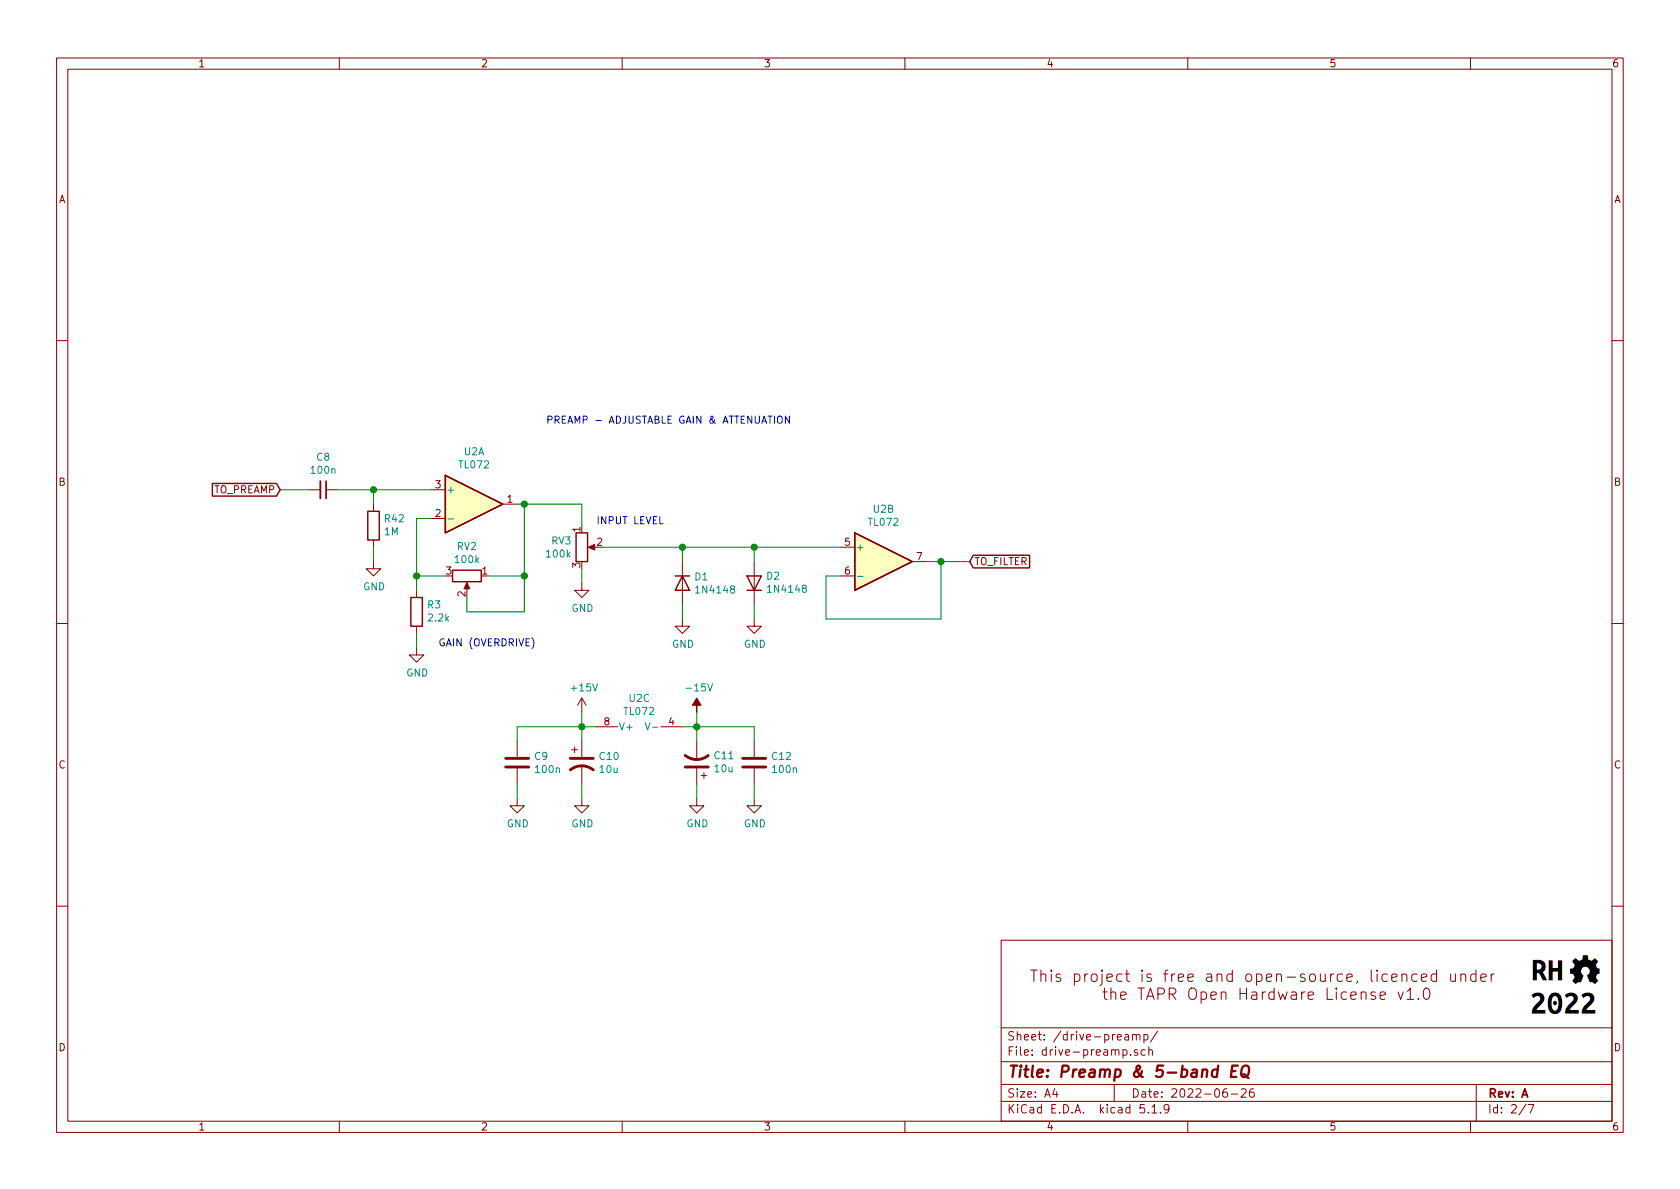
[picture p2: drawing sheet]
EESchema Schematic File Version 4
EELAYER 30 0
EELAYER END
$Descr A4 11693 8268
encoding utf-8
Sheet 2 7
Title "Preamp & 5-band EQ"
Date "2022-06-26"
Rev "A"
Comp ""
Comment1 ""
Comment2 ""
Comment3 ""
Comment4 ""
$EndDescr
$Comp
L Amplifier_Operational:TL072 U2
U 1 1
P 3300 3500
F 0 "U2" H 3300 3867 50  0000 C CNN
F 1 "TL072" H 3300 3776 50  0000 C CNN
F 2 "Package_DIP:DIP-8_W7.62mm_LongPads" H 3300 3500 50  0001 C CNN
F 3 "http://www.ti.com/lit/ds/symlink/tl071.pdf" H 3300 3500 50  0001 C CNN
	1    3300 3500
	1    0    0    -1  
$EndComp
$Comp
L Device:C_Small C8
U 1 1
P 2250 3400
F 0 "C8" V 2021 3400 50  0000 C CNN
F 1 "100n" V 2112 3400 50  0000 C CNN
F 2 "Capacitor_THT:C_Disc_D7.0mm_W2.5mm_P5.00mm" H 2250 3400 50  0001 C CNN
F 3 "~" H 2250 3400 50  0001 C CNN
	1    2250 3400
	0    1    1    0   
$EndComp
$Comp
L Device:R R3
U 1 1
P 2900 4250
F 0 "R3" H 2830 4204 50  0000 R CNN
F 1 "2.2k" H 2830 4295 50  0000 R CNN
F 2 "Resistor_THT:R_Axial_DIN0207_L6.3mm_D2.5mm_P2.54mm_Vertical" V 2830 4250 50  0001 C CNN
F 3 "~" H 2900 4250 50  0001 C CNN
	1    2900 4250
	-1   0    0    1   
$EndComp
Wire Wire Line
	3000 3600 2900 3600
Wire Wire Line
	2900 3600 2900 4000
Connection ~ 2900 4000
Wire Wire Line
	2900 4000 2900 4100
Wire Wire Line
	2900 4400 2900 4500
$Comp
L Device:R_POT RV2
U 1 1
P 3250 4000
F 0 "RV2" V 3043 4000 50  0000 C CNN
F 1 "100k" V 3134 4000 50  0000 C CNN
F 2 "Connector_PinHeader_2.54mm:PinHeader_1x03_P2.54mm_Vertical" H 3250 4000 50  0001 C CNN
F 3 "~" H 3250 4000 50  0001 C CNN
	1    3250 4000
	0    1    1    0   
$EndComp
Wire Wire Line
	2900 4000 3100 4000
$Comp
L power:GND #PWR0114
U 1 1
P 2900 4500
F 0 "#PWR0114" H 2900 4250 50  0001 C CNN
F 1 "GND" H 2905 4327 50  0000 C CNN
F 2 "" H 2900 4500 50  0001 C CNN
F 3 "" H 2900 4500 50  0001 C CNN
	1    2900 4500
	1    0    0    -1  
$EndComp
$Comp
L Diode:1N4148 D1
U 1 1
P 4750 4050
F 0 "D1" V 4704 4130 50  0000 L CNN
F 1 "1N4148" V 4795 4130 50  0000 L CNN
F 2 "Diode_THT:D_DO-35_SOD27_P7.62mm_Horizontal" H 4750 3875 50  0001 C CNN
F 3 "https://assets.nexperia.com/documents/data-sheet/1N4148_1N4448.pdf" H 4750 4050 50  0001 C CNN
	1    4750 4050
	0    1    1    0   
$EndComp
$Comp
L Diode:1N4148 D2
U 1 1
P 5250 4050
F 0 "D2" V 5296 3970 50  0000 R CNN
F 1 "1N4148" V 5205 3970 50  0000 R CNN
F 2 "Diode_THT:D_DO-35_SOD27_P7.62mm_Horizontal" H 5250 3875 50  0001 C CNN
F 3 "https://assets.nexperia.com/documents/data-sheet/1N4148_1N4448.pdf" H 5250 4050 50  0001 C CNN
	1    5250 4050
	0    -1   -1   0   
$EndComp
Wire Wire Line
	5250 3900 5250 3800
Wire Wire Line
	4750 3900 4750 3800
Connection ~ 4750 3800
Wire Wire Line
	4750 3800 5250 3800
Wire Wire Line
	4750 4200 4750 4300
Wire Wire Line
	5250 4200 5250 4300
$Comp
L power:GND #PWR0115
U 1 1
P 4750 4300
F 0 "#PWR0115" H 4750 4050 50  0001 C CNN
F 1 "GND" H 4755 4127 50  0000 C CNN
F 2 "" H 4750 4300 50  0001 C CNN
F 3 "" H 4750 4300 50  0001 C CNN
	1    4750 4300
	1    0    0    -1  
$EndComp
$Comp
L power:GND #PWR0116
U 1 1
P 5250 4300
F 0 "#PWR0116" H 5250 4050 50  0001 C CNN
F 1 "GND" H 5255 4127 50  0000 C CNN
F 2 "" H 5250 4300 50  0001 C CNN
F 3 "" H 5250 4300 50  0001 C CNN
	1    5250 4300
	1    0    0    -1  
$EndComp
Wire Wire Line
	2150 3400 1950 3400
Text GLabel 1950 3400 0    50   Input ~ 0
TO_PREAMP
$Comp
L Amplifier_Operational:TL072 U2
U 2 1
P 6150 3900
F 0 "U2" H 6150 4267 50  0000 C CNN
F 1 "TL072" H 6150 4176 50  0000 C CNN
F 2 "Package_DIP:DIP-8_W7.62mm_LongPads" H 6150 3900 50  0001 C CNN
F 3 "http://www.ti.com/lit/ds/symlink/tl071.pdf" H 6150 3900 50  0001 C CNN
	2    6150 3900
	1    0    0    -1  
$EndComp
Wire Wire Line
	5850 4000 5750 4000
Wire Wire Line
	5750 4000 5750 4300
Wire Wire Line
	5750 4300 6550 4300
Wire Wire Line
	6550 4300 6550 3900
Wire Wire Line
	6550 3900 6450 3900
Wire Wire Line
	5850 3800 5250 3800
Connection ~ 5250 3800
Wire Wire Line
	6550 3900 6750 3900
Connection ~ 6550 3900
Text GLabel 6750 3900 2    50   Input ~ 0
TO_FILTER
$Comp
L Amplifier_Operational:TL072 U2
U 3 1
P 4450 4950
F 0 "U2" V 4545 4950 50  0000 C CNN
F 1 "TL072" V 4454 4950 50  0000 C CNN
F 2 "Package_DIP:DIP-8_W7.62mm_LongPads" H 4450 4950 50  0001 C CNN
F 3 "http://www.ti.com/lit/ds/symlink/tl071.pdf" H 4450 4950 50  0001 C CNN
	3    4450 4950
	0    -1   -1   0   
$EndComp
Wire Wire Line
	4050 4950 4050 5050
Wire Wire Line
	4050 5050 4150 5050
$Comp
L Device:CP1 C10
U 1 1
P 4050 5300
F 0 "C10" H 4165 5346 50  0000 L CNN
F 1 "10u" H 4165 5255 50  0000 L CNN
F 2 "Capacitor_THT:CP_Radial_D5.0mm_P2.50mm" H 4050 5300 50  0001 C CNN
F 3 "~" H 4050 5300 50  0001 C CNN
	1    4050 5300
	1    0    0    -1  
$EndComp
$Comp
L Device:CP1 C11
U 1 1
P 4850 5300
F 0 "C11" H 4735 5254 50  0000 R CNN
F 1 "10u" H 4735 5345 50  0000 R CNN
F 2 "Capacitor_THT:CP_Radial_D5.0mm_P2.50mm" H 4850 5300 50  0001 C CNN
F 3 "~" H 4850 5300 50  0001 C CNN
	1    4850 5300
	-1   0    0    1   
$EndComp
Wire Wire Line
	4050 5150 4050 5050
Connection ~ 4050 5050
Wire Wire Line
	4050 5450 4050 5550
Wire Wire Line
	4850 5450 4850 5550
$Comp
L power:GND #PWR0119
U 1 1
P 4050 5550
F 0 "#PWR0119" H 4050 5300 50  0001 C CNN
F 1 "GND" H 4055 5377 50  0000 C CNN
F 2 "" H 4050 5550 50  0001 C CNN
F 3 "" H 4050 5550 50  0001 C CNN
	1    4050 5550
	1    0    0    -1  
$EndComp
$Comp
L power:GND #PWR0120
U 1 1
P 4850 5550
F 0 "#PWR0120" H 4850 5300 50  0001 C CNN
F 1 "GND" H 4855 5377 50  0000 C CNN
F 2 "" H 4850 5550 50  0001 C CNN
F 3 "" H 4850 5550 50  0001 C CNN
	1    4850 5550
	1    0    0    -1  
$EndComp
$Comp
L Device:C C12
U 1 1
P 5250 5300
F 0 "C12" H 5365 5346 50  0000 L CNN
F 1 "100n" H 5365 5255 50  0000 L CNN
F 2 "Capacitor_THT:C_Disc_D7.0mm_W2.5mm_P5.00mm" H 5288 5150 50  0001 C CNN
F 3 "~" H 5250 5300 50  0001 C CNN
	1    5250 5300
	1    0    0    -1  
$EndComp
Wire Wire Line
	5250 5450 5250 5550
$Comp
L power:GND #PWR0122
U 1 1
P 5250 5550
F 0 "#PWR0122" H 5250 5300 50  0001 C CNN
F 1 "GND" H 5255 5377 50  0000 C CNN
F 2 "" H 5250 5550 50  0001 C CNN
F 3 "" H 5250 5550 50  0001 C CNN
	1    5250 5550
	1    0    0    -1  
$EndComp
Wire Wire Line
	3600 3500 3650 3500
Wire Wire Line
	3400 4000 3650 4000
Wire Wire Line
	3650 4000 3650 3500
Wire Wire Line
	4200 3800 4750 3800
Wire Wire Line
	3250 4150 3250 4250
Wire Wire Line
	3250 4250 3650 4250
Wire Wire Line
	3650 4250 3650 4000
Connection ~ 3650 4000
$Comp
L Device:R_POT RV3
U 1 1
P 4050 3800
F 0 "RV3" H 3981 3846 50  0000 R CNN
F 1 "100k" H 3981 3755 50  0000 R CNN
F 2 "Connector_PinHeader_2.54mm:PinHeader_1x03_P2.54mm_Vertical" H 4050 3800 50  0001 C CNN
F 3 "~" H 4050 3800 50  0001 C CNN
	1    4050 3800
	1    0    0    -1  
$EndComp
Wire Wire Line
	3650 3500 4050 3500
Wire Wire Line
	4050 3500 4050 3650
Connection ~ 3650 3500
Wire Wire Line
	4050 3950 4050 4050
$Comp
L power:GND #PWR0123
U 1 1
P 4050 4050
F 0 "#PWR0123" H 4050 3800 50  0001 C CNN
F 1 "GND" H 4055 3877 50  0000 C CNN
F 2 "" H 4050 4050 50  0001 C CNN
F 3 "" H 4050 4050 50  0001 C CNN
	1    4050 4050
	1    0    0    -1  
$EndComp
Text Notes 3050 4500 0    50   ~ 0
GAIN (OVERDRIVE)
Wire Wire Line
	4750 5050 4850 5050
Wire Wire Line
	5250 5050 5250 5150
Wire Wire Line
	4850 5150 4850 5050
Connection ~ 4850 5050
Wire Wire Line
	4850 5050 5250 5050
$Comp
L power:-15V #PWR0118
U 1 1
P 4850 4950
F 0 "#PWR0118" H 4850 5050 50  0001 C CNN
F 1 "-15V" H 4865 5123 50  0000 C CNN
F 2 "" H 4850 4950 50  0001 C CNN
F 3 "" H 4850 4950 50  0001 C CNN
	1    4850 4950
	1    0    0    -1  
$EndComp
$Comp
L power:+15V #PWR0117
U 1 1
P 4050 4950
F 0 "#PWR0117" H 4050 4800 50  0001 C CNN
F 1 "+15V" H 4065 5123 50  0000 C CNN
F 2 "" H 4050 4950 50  0001 C CNN
F 3 "" H 4050 4950 50  0001 C CNN
	1    4050 4950
	1    0    0    -1  
$EndComp
Wire Wire Line
	4850 5050 4850 4950
$Comp
L Device:R R42
U 1 1
P 2600 3650
F 0 "R42" H 2530 3604 50  0000 R CNN
F 1 "1M" H 2530 3695 50  0000 R CNN
F 2 "Resistor_THT:R_Axial_DIN0207_L6.3mm_D2.5mm_P2.54mm_Vertical" V 2530 3650 50  0001 C CNN
F 3 "~" H 2600 3650 50  0001 C CNN
	1    2600 3650
	-1   0    0    1   
$EndComp
Wire Wire Line
	2600 3800 2600 3900
$Comp
L power:GND #PWR0103
U 1 1
P 2600 3900
F 0 "#PWR0103" H 2600 3650 50  0001 C CNN
F 1 "GND" H 2605 3727 50  0000 C CNN
F 2 "" H 2600 3900 50  0001 C CNN
F 3 "" H 2600 3900 50  0001 C CNN
	1    2600 3900
	1    0    0    -1  
$EndComp
Wire Wire Line
	2600 3500 2600 3400
Wire Wire Line
	2600 3400 3000 3400
Wire Wire Line
	2350 3400 2600 3400
Connection ~ 2600 3400
$Comp
L power:GND #PWR0121
U 1 1
P 3600 5550
F 0 "#PWR0121" H 3600 5300 50  0001 C CNN
F 1 "GND" H 3605 5377 50  0000 C CNN
F 2 "" H 3600 5550 50  0001 C CNN
F 3 "" H 3600 5550 50  0001 C CNN
	1    3600 5550
	1    0    0    -1  
$EndComp
Wire Wire Line
	3600 5450 3600 5550
Wire Wire Line
	3600 5050 4050 5050
Wire Wire Line
	3600 5150 3600 5050
$Comp
L Device:C C9
U 1 1
P 3600 5300
F 0 "C9" H 3715 5346 50  0000 L CNN
F 1 "100n" H 3715 5255 50  0000 L CNN
F 2 "Capacitor_THT:C_Disc_D7.0mm_W2.5mm_P5.00mm" H 3638 5150 50  0001 C CNN
F 3 "~" H 3600 5300 50  0001 C CNN
	1    3600 5300
	1    0    0    -1  
$EndComp
Text Notes 4150 3650 0    50   ~ 0
INPUT LEVEL
Text Notes 3800 2950 0    50   ~ 0
PREAMP - ADJUSTABLE GAIN & ATTENUATION
$EndSCHEMATC
